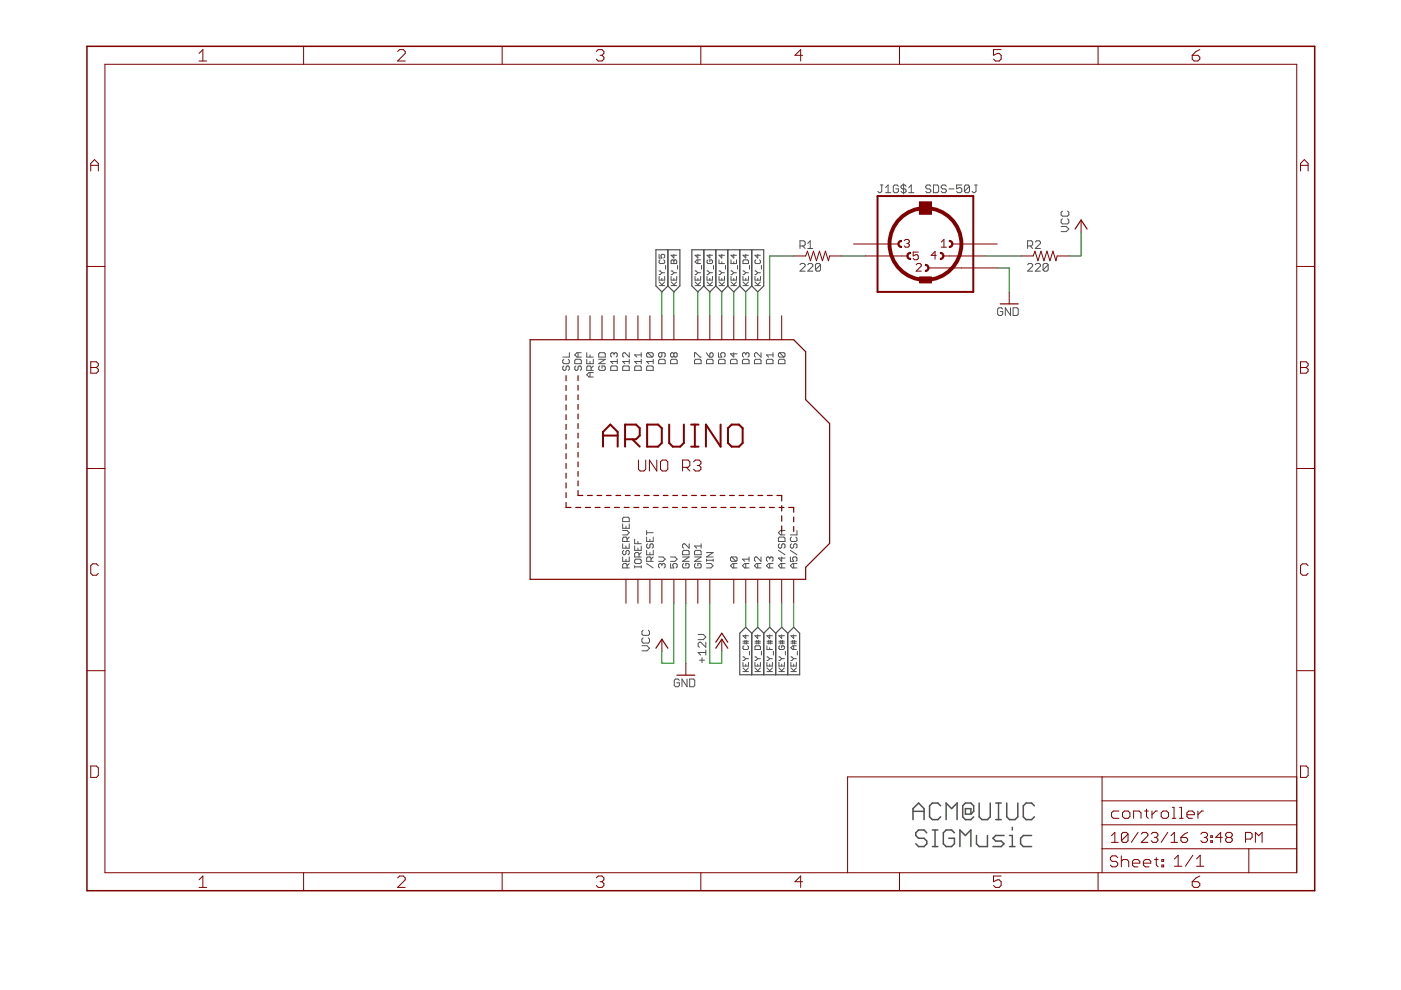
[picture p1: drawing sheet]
<?xml version="1.0" encoding="utf-8"?>
<!DOCTYPE eagle SYSTEM "eagle.dtd">
<eagle version="7.7.0">
<drawing>
<settings>
<setting alwaysvectorfont="yes"/>
<setting verticaltext="up"/>
</settings>
<grid distance="0.1" unitdist="inch" unit="inch" style="lines" multiple="1" display="no" altdistance="0.01" altunitdist="inch" altunit="inch"/>
<schematic xreflabel="%F%N/%S.%C%R" xrefpart="/%S.%C%R">
<libraries>
<library name="adafruit">
<symbols>
<symbol name="ARDUINOR3">
<wire x1="-33.02" y1="25.4" x2="-33.02" y2="-25.4" width="0.254" layer="94"/>
<wire x1="-33.02" y1="-25.4" x2="25.4" y2="-25.4" width="0.254" layer="94"/>
<wire x1="25.4" y1="-25.4" x2="25.4" y2="-22.86" width="0.254" layer="94"/>
<wire x1="25.4" y1="-22.86" x2="30.48" y2="-17.78" width="0.254" layer="94"/>
<wire x1="30.48" y1="-17.78" x2="30.48" y2="7.62" width="0.254" layer="94"/>
<wire x1="30.48" y1="7.62" x2="25.4" y2="12.7" width="0.254" layer="94"/>
<wire x1="25.4" y1="12.7" x2="25.4" y2="22.86" width="0.254" layer="94"/>
<wire x1="25.4" y1="22.86" x2="22.86" y2="25.4" width="0.254" layer="94"/>
<wire x1="22.86" y1="25.4" x2="-33.02" y2="25.4" width="0.254" layer="94"/>
<wire x1="-25.4" y1="17.78" x2="-25.4" y2="-10.16" width="0.254" layer="94" style="shortdash"/>
<wire x1="-25.4" y1="-10.16" x2="22.86" y2="-10.16" width="0.254" layer="94" style="shortdash"/>
<wire x1="22.86" y1="-10.16" x2="22.86" y2="-15.24" width="0.254" layer="94" style="shortdash"/>
<wire x1="-22.86" y1="17.78" x2="-22.86" y2="-7.62" width="0.254" layer="94" style="shortdash"/>
<wire x1="-22.86" y1="-7.62" x2="20.32" y2="-7.62" width="0.254" layer="94" style="shortdash"/>
<wire x1="20.32" y1="-7.62" x2="20.32" y2="-15.24" width="0.254" layer="94" style="shortdash"/>
<text x="-17.78" y="2.54" size="5.08" layer="94">ARDUINO</text>
<text x="-10.16" y="-2.54" size="2.54" layer="94">UNO R3</text>
<pin name="D0" x="20.32" y="30.48" visible="pin" length="middle" rot="R270"/>
<pin name="D1" x="17.78" y="30.48" visible="pin" length="middle" rot="R270"/>
<pin name="D2" x="15.24" y="30.48" visible="pin" length="middle" rot="R270"/>
<pin name="D3" x="12.7" y="30.48" visible="pin" length="middle" rot="R270"/>
<pin name="D4" x="10.16" y="30.48" visible="pin" length="middle" rot="R270"/>
<pin name="D5" x="7.62" y="30.48" visible="pin" length="middle" rot="R270"/>
<pin name="D6" x="5.08" y="30.48" visible="pin" length="middle" rot="R270"/>
<pin name="D7" x="2.54" y="30.48" visible="pin" length="middle" rot="R270"/>
<pin name="D8" x="-2.54" y="30.48" visible="pin" length="middle" rot="R270"/>
<pin name="D9" x="-5.08" y="30.48" visible="pin" length="middle" rot="R270"/>
<pin name="D10" x="-7.62" y="30.48" visible="pin" length="middle" rot="R270"/>
<pin name="D11" x="-10.16" y="30.48" visible="pin" length="middle" rot="R270"/>
<pin name="D12" x="-12.7" y="30.48" visible="pin" length="middle" rot="R270"/>
<pin name="D13" x="-15.24" y="30.48" visible="pin" length="middle" rot="R270"/>
<pin name="GND" x="-17.78" y="30.48" visible="pin" length="middle" direction="pwr" rot="R270"/>
<pin name="AREF" x="-20.32" y="30.48" visible="pin" length="middle" rot="R270"/>
<pin name="A5/SCL" x="22.86" y="-30.48" visible="pin" length="middle" rot="R90"/>
<pin name="A4/SDA" x="20.32" y="-30.48" visible="pin" length="middle" rot="R90"/>
<pin name="A3" x="17.78" y="-30.48" visible="pin" length="middle" rot="R90"/>
<pin name="A2" x="15.24" y="-30.48" visible="pin" length="middle" rot="R90"/>
<pin name="A1" x="12.7" y="-30.48" visible="pin" length="middle" rot="R90"/>
<pin name="A0" x="10.16" y="-30.48" visible="pin" length="middle" rot="R90"/>
<pin name="VIN" x="5.08" y="-30.48" visible="pin" length="middle" direction="pwr" rot="R90"/>
<pin name="GND1" x="2.54" y="-30.48" visible="pin" length="middle" direction="pwr" rot="R90"/>
<pin name="GND2" x="0" y="-30.48" visible="pin" length="middle" direction="pwr" rot="R90"/>
<pin name="5V" x="-2.54" y="-30.48" visible="pin" length="middle" direction="pwr" rot="R90"/>
<pin name="3V" x="-5.08" y="-30.48" visible="pin" length="middle" direction="pwr" rot="R90"/>
<pin name="/RESET" x="-7.62" y="-30.48" visible="pin" length="middle" rot="R90"/>
<pin name="IOREF" x="-10.16" y="-30.48" visible="pin" length="middle" direction="out" rot="R90"/>
<pin name="RESERVED" x="-12.7" y="-30.48" visible="pin" length="middle" direction="nc" rot="R90"/>
<pin name="SCL" x="-25.4" y="30.48" visible="pin" length="middle" rot="R270"/>
<pin name="SDA" x="-22.86" y="30.48" visible="pin" length="middle" rot="R270"/>
</symbol>
<symbol name="MT">
<pin name="MT" x="0" y="0" length="middle" direction="pas"/>
</symbol>
<symbol name="DIN-5">
<wire x1="-3.175" y1="-3.175" x2="-3.175" y2="-1.905" width="0.254" layer="94" curve="-180" cap="flat"/>
<wire x1="5.08" y1="0.635" x2="5.08" y2="-0.635" width="0.254" layer="94" curve="-180" cap="flat"/>
<wire x1="-5.08" y1="-0.635" x2="-5.08" y2="0.635" width="0.254" layer="94" curve="-180" cap="flat"/>
<wire x1="0" y1="-4.445" x2="0" y2="-5.715" width="0.254" layer="94" curve="-180" cap="flat"/>
<wire x1="3.175" y1="-1.905" x2="3.175" y2="-3.175" width="0.254" layer="94" curve="-180" cap="flat"/>
<wire x1="-1.27" y1="6.35" x2="1.27" y2="6.35" width="0.1524" layer="94"/>
<wire x1="-10.16" y1="-10.16" x2="10.16" y2="-10.16" width="0.4064" layer="94"/>
<wire x1="10.16" y1="10.16" x2="10.16" y2="-10.16" width="0.4064" layer="94"/>
<wire x1="10.16" y1="10.16" x2="-10.16" y2="10.16" width="0.4064" layer="94"/>
<wire x1="-10.16" y1="-10.16" x2="-10.16" y2="10.16" width="0.4064" layer="94"/>
<wire x1="-7.62" y1="0" x2="-5.715" y2="0" width="0.1524" layer="94"/>
<wire x1="-5.08" y1="-2.54" x2="-3.81" y2="-2.54" width="0.1524" layer="94"/>
<wire x1="3.81" y1="-2.54" x2="5.08" y2="-2.54" width="0.1524" layer="94"/>
<wire x1="5.715" y1="0" x2="7.62" y2="0" width="0.1524" layer="94"/>
<wire x1="-1.27" y1="6.35" x2="-1.27" y2="8.89" width="0.1524" layer="94"/>
<wire x1="-1.27" y1="8.89" x2="1.27" y2="8.89" width="0.1524" layer="94"/>
<wire x1="1.27" y1="8.89" x2="1.27" y2="6.35" width="0.1524" layer="94"/>
<wire x1="0.635" y1="-5.08" x2="7.62" y2="-5.08" width="0.1524" layer="94"/>
<circle x="0" y="0" radius="7.62" width="0.8128" layer="94"/>
<text x="0" y="10.795" size="1.778" layer="96">&gt;VALUE</text>
<text x="-10.16" y="10.795" size="1.778" layer="95">&gt;NAME</text>
<text x="3.302" y="-0.762" size="1.778" layer="94">1</text>
<text x="-2.032" y="-5.842" size="1.778" layer="94">2</text>
<text x="-4.572" y="-0.762" size="1.778" layer="94">3</text>
<text x="1.143" y="-3.302" size="1.778" layer="94">4</text>
<text x="-2.667" y="-3.429" size="1.778" layer="94">5</text>
<rectangle x1="-1.27" y1="6.35" x2="1.27" y2="8.89" layer="94"/>
<rectangle x1="-1.27" y1="-8.255" x2="1.27" y2="-6.985" layer="94"/>
<pin name="1" x="15.24" y="0" visible="off" direction="pas" swaplevel="2" rot="R180"/>
<pin name="2" x="15.24" y="-5.08" visible="off" direction="pas" swaplevel="2" rot="R180"/>
<pin name="3" x="-15.24" y="0" visible="off" direction="pas" swaplevel="2"/>
<pin name="4" x="12.7" y="-2.54" visible="off" direction="pas" swaplevel="2" rot="R180"/>
<pin name="5" x="-12.7" y="-2.54" visible="off" direction="pas" swaplevel="2"/>
</symbol>
</symbols>
<devicesets>
<deviceset name="ARDUINOR3" prefix="U">
<gates>
<gate name="G$1" symbol="ARDUINOR3" x="2.54" y="0"/>
</gates>
<devices>
<device name="-DIMENSION" package="ARDUINOR3">
<connects>
<connect gate="G$1" pin="/RESET" pad="RESET"/>
<connect gate="G$1" pin="3V" pad="3V"/>
<connect gate="G$1" pin="5V" pad="5V"/>
<connect gate="G$1" pin="A0" pad="A0"/>
<connect gate="G$1" pin="A1" pad="A1"/>
<connect gate="G$1" pin="A2" pad="A2"/>
<connect gate="G$1" pin="A3" pad="A3"/>
<connect gate="G$1" pin="A4/SDA" pad="A4"/>
<connect gate="G$1" pin="A5/SCL" pad="A5"/>
<connect gate="G$1" pin="AREF" pad="AREF"/>
<connect gate="G$1" pin="D0" pad="D0"/>
<connect gate="G$1" pin="D1" pad="D1"/>
<connect gate="G$1" pin="D10" pad="D10"/>
<connect gate="G$1" pin="D11" pad="D11"/>
<connect gate="G$1" pin="D12" pad="D12"/>
<connect gate="G$1" pin="D13" pad="D13"/>
<connect gate="G$1" pin="D2" pad="D2"/>
<connect gate="G$1" pin="D3" pad="D3"/>
<connect gate="G$1" pin="D4" pad="D4"/>
<connect gate="G$1" pin="D5" pad="D5"/>
<connect gate="G$1" pin="D6" pad="D6"/>
<connect gate="G$1" pin="D7" pad="D7"/>
<connect gate="G$1" pin="D8" pad="D8"/>
<connect gate="G$1" pin="D9" pad="D9"/>
<connect gate="G$1" pin="GND" pad="GND"/>
<connect gate="G$1" pin="GND1" pad="GND1"/>
<connect gate="G$1" pin="GND2" pad="GND2"/>
<connect gate="G$1" pin="IOREF" pad="IOREF"/>
<connect gate="G$1" pin="RESERVED" pad="RESERVED"/>
<connect gate="G$1" pin="SCL" pad="SCL"/>
<connect gate="G$1" pin="SDA" pad="SDA"/>
<connect gate="G$1" pin="VIN" pad="VIN"/>
</connects>
<technologies>
<technology name=""/>
</technologies>
</device>
<device name="-BPLACE" package="ARDUINOR3-BPLACE">
<connects>
<connect gate="G$1" pin="/RESET" pad="RESET"/>
<connect gate="G$1" pin="3V" pad="3V"/>
<connect gate="G$1" pin="5V" pad="5V"/>
<connect gate="G$1" pin="A0" pad="A0"/>
<connect gate="G$1" pin="A1" pad="A1"/>
<connect gate="G$1" pin="A2" pad="A2"/>
<connect gate="G$1" pin="A3" pad="A3"/>
<connect gate="G$1" pin="A4/SDA" pad="A4"/>
<connect gate="G$1" pin="A5/SCL" pad="A5"/>
<connect gate="G$1" pin="AREF" pad="AREF"/>
<connect gate="G$1" pin="D0" pad="D0"/>
<connect gate="G$1" pin="D1" pad="D1"/>
<connect gate="G$1" pin="D10" pad="D10"/>
<connect gate="G$1" pin="D11" pad="D11"/>
<connect gate="G$1" pin="D12" pad="D12"/>
<connect gate="G$1" pin="D13" pad="D13"/>
<connect gate="G$1" pin="D2" pad="D2"/>
<connect gate="G$1" pin="D3" pad="D3"/>
<connect gate="G$1" pin="D4" pad="D4"/>
<connect gate="G$1" pin="D5" pad="D5"/>
<connect gate="G$1" pin="D6" pad="D6"/>
<connect gate="G$1" pin="D7" pad="D7"/>
<connect gate="G$1" pin="D8" pad="D8"/>
<connect gate="G$1" pin="D9" pad="D9"/>
<connect gate="G$1" pin="GND" pad="GND"/>
<connect gate="G$1" pin="GND1" pad="GND1"/>
<connect gate="G$1" pin="GND2" pad="GND2"/>
<connect gate="G$1" pin="IOREF" pad="IOREF"/>
<connect gate="G$1" pin="RESERVED" pad="RESERVED"/>
<connect gate="G$1" pin="SCL" pad="SCL"/>
<connect gate="G$1" pin="SDA" pad="SDA"/>
<connect gate="G$1" pin="VIN" pad="VIN"/>
</connects>
<technologies>
<technology name=""/>
</technologies>
</device>
</devices>
</deviceset>
<deviceset name="MIDIJACK" prefix="J" uservalue="yes">
<gates>
<gate name="G$2" symbol="MT" x="-17.78" y="10.16" addlevel="request"/>
<gate name="G$3" symbol="MT" x="-17.78" y="5.08" addlevel="request"/>
<gate name="G$1" symbol="DIN-5" x="0" y="2.54"/>
<gate name="G$4" symbol="MT" x="-17.78" y="-2.54"/>
<gate name="G$5" symbol="MT" x="-17.78" y="-5.08"/>
</gates>
<devices>
<device name="" package="CP-2350">
<connects>
<connect gate="G$1" pin="1" pad="1"/>
<connect gate="G$1" pin="2" pad="2"/>
<connect gate="G$1" pin="3" pad="3"/>
<connect gate="G$1" pin="4" pad="4"/>
<connect gate="G$1" pin="5" pad="5"/>
<connect gate="G$2" pin="MT" pad="PE"/>
<connect gate="G$3" pin="MT" pad="PE@"/>
<connect gate="G$4" pin="MT" pad="PE1"/>
<connect gate="G$5" pin="MT" pad="PE2"/>
</connects>
<technologies>
<technology name=""/>
</technologies>
</device>
</devices>
</deviceset>
</devicesets>
</library>
<library name="frames">
<symbols>
<symbol name="A4L-LOC">
<wire x1="256.54" y1="3.81" x2="256.54" y2="8.89" width="0.1016" layer="94"/>
<wire x1="256.54" y1="8.89" x2="256.54" y2="13.97" width="0.1016" layer="94"/>
<wire x1="256.54" y1="13.97" x2="256.54" y2="19.05" width="0.1016" layer="94"/>
<wire x1="256.54" y1="19.05" x2="256.54" y2="24.13" width="0.1016" layer="94"/>
<wire x1="161.29" y1="3.81" x2="161.29" y2="24.13" width="0.1016" layer="94"/>
<wire x1="161.29" y1="24.13" x2="215.265" y2="24.13" width="0.1016" layer="94"/>
<wire x1="215.265" y1="24.13" x2="256.54" y2="24.13" width="0.1016" layer="94"/>
<wire x1="246.38" y1="3.81" x2="246.38" y2="8.89" width="0.1016" layer="94"/>
<wire x1="246.38" y1="8.89" x2="256.54" y2="8.89" width="0.1016" layer="94"/>
<wire x1="246.38" y1="8.89" x2="215.265" y2="8.89" width="0.1016" layer="94"/>
<wire x1="215.265" y1="8.89" x2="215.265" y2="3.81" width="0.1016" layer="94"/>
<wire x1="215.265" y1="8.89" x2="215.265" y2="13.97" width="0.1016" layer="94"/>
<wire x1="215.265" y1="13.97" x2="256.54" y2="13.97" width="0.1016" layer="94"/>
<wire x1="215.265" y1="13.97" x2="215.265" y2="19.05" width="0.1016" layer="94"/>
<wire x1="215.265" y1="19.05" x2="256.54" y2="19.05" width="0.1016" layer="94"/>
<wire x1="215.265" y1="19.05" x2="215.265" y2="24.13" width="0.1016" layer="94"/>
<text x="217.17" y="15.24" size="2.54" layer="94">&gt;DRAWING_NAME</text>
<text x="217.17" y="10.16" size="2.286" layer="94">&gt;LAST_DATE_TIME</text>
<text x="230.505" y="5.08" size="2.54" layer="94">&gt;SHEET</text>
<text x="216.916" y="4.953" size="2.54" layer="94">Sheet:</text>
<frame x1="0" y1="0" x2="260.35" y2="179.07" columns="6" rows="4" layer="94"/>
</symbol>
</symbols>
<devicesets>
<deviceset name="A4L-LOC" prefix="FRAME" uservalue="yes">
<gates>
<gate name="G$1" symbol="A4L-LOC" x="0" y="0"/>
</gates>
<devices>
<device name="">
<technologies>
<technology name=""/>
</technologies>
</device>
</devices>
</deviceset>
</devicesets>
</library>
<library name="rcl">
<symbols>
<symbol name="R-US">
<wire x1="-2.54" y1="0" x2="-2.159" y2="1.016" width="0.2032" layer="94"/>
<wire x1="-2.159" y1="1.016" x2="-1.524" y2="-1.016" width="0.2032" layer="94"/>
<wire x1="-1.524" y1="-1.016" x2="-0.889" y2="1.016" width="0.2032" layer="94"/>
<wire x1="-0.889" y1="1.016" x2="-0.254" y2="-1.016" width="0.2032" layer="94"/>
<wire x1="-0.254" y1="-1.016" x2="0.381" y2="1.016" width="0.2032" layer="94"/>
<wire x1="0.381" y1="1.016" x2="1.016" y2="-1.016" width="0.2032" layer="94"/>
<wire x1="1.016" y1="-1.016" x2="1.651" y2="1.016" width="0.2032" layer="94"/>
<wire x1="1.651" y1="1.016" x2="2.286" y2="-1.016" width="0.2032" layer="94"/>
<wire x1="2.286" y1="-1.016" x2="2.54" y2="0" width="0.2032" layer="94"/>
<text x="-3.81" y="1.4986" size="1.778" layer="95">&gt;NAME</text>
<text x="-3.81" y="-3.302" size="1.778" layer="96">&gt;VALUE</text>
<pin name="2" x="5.08" y="0" visible="off" length="short" direction="pas" swaplevel="1" rot="R180"/>
<pin name="1" x="-5.08" y="0" visible="off" length="short" direction="pas" swaplevel="1"/>
</symbol>
</symbols>
<devicesets>
<deviceset name="R-US_" prefix="R" uservalue="yes">
<gates>
<gate name="G$1" symbol="R-US" x="0" y="0"/>
</gates>
<devices>
<device name="R0402" package="R0402">
<connects>
<connect gate="G$1" pin="1" pad="1"/>
<connect gate="G$1" pin="2" pad="2"/>
</connects>
<technologies>
<technology name=""/>
</technologies>
</device>
<device name="R0603" package="R0603">
<connects>
<connect gate="G$1" pin="1" pad="1"/>
<connect gate="G$1" pin="2" pad="2"/>
</connects>
<technologies>
<technology name=""/>
</technologies>
</device>
<device name="R0805" package="R0805">
<connects>
<connect gate="G$1" pin="1" pad="1"/>
<connect gate="G$1" pin="2" pad="2"/>
</connects>
<technologies>
<technology name=""/>
</technologies>
</device>
<device name="R0805W" package="R0805W">
<connects>
<connect gate="G$1" pin="1" pad="1"/>
<connect gate="G$1" pin="2" pad="2"/>
</connects>
<technologies>
<technology name=""/>
</technologies>
</device>
<device name="R1206" package="R1206">
<connects>
<connect gate="G$1" pin="1" pad="1"/>
<connect gate="G$1" pin="2" pad="2"/>
</connects>
<technologies>
<technology name=""/>
</technologies>
</device>
<device name="R1206W" package="R1206W">
<connects>
<connect gate="G$1" pin="1" pad="1"/>
<connect gate="G$1" pin="2" pad="2"/>
</connects>
<technologies>
<technology name=""/>
</technologies>
</device>
<device name="R1210" package="R1210">
<connects>
<connect gate="G$1" pin="1" pad="1"/>
<connect gate="G$1" pin="2" pad="2"/>
</connects>
<technologies>
<technology name=""/>
</technologies>
</device>
<device name="R1210W" package="R1210W">
<connects>
<connect gate="G$1" pin="1" pad="1"/>
<connect gate="G$1" pin="2" pad="2"/>
</connects>
<technologies>
<technology name=""/>
</technologies>
</device>
<device name="R2010" package="R2010">
<connects>
<connect gate="G$1" pin="1" pad="1"/>
<connect gate="G$1" pin="2" pad="2"/>
</connects>
<technologies>
<technology name=""/>
</technologies>
</device>
<device name="R2010W" package="R2010W">
<connects>
<connect gate="G$1" pin="1" pad="1"/>
<connect gate="G$1" pin="2" pad="2"/>
</connects>
<technologies>
<technology name=""/>
</technologies>
</device>
<device name="R2012" package="R2012">
<connects>
<connect gate="G$1" pin="1" pad="1"/>
<connect gate="G$1" pin="2" pad="2"/>
</connects>
<technologies>
<technology name=""/>
</technologies>
</device>
<device name="R2012W" package="R2012W">
<connects>
<connect gate="G$1" pin="1" pad="1"/>
<connect gate="G$1" pin="2" pad="2"/>
</connects>
<technologies>
<technology name=""/>
</technologies>
</device>
<device name="R2512" package="R2512">
<connects>
<connect gate="G$1" pin="1" pad="1"/>
<connect gate="G$1" pin="2" pad="2"/>
</connects>
<technologies>
<technology name=""/>
</technologies>
</device>
<device name="R2512W" package="R2512W">
<connects>
<connect gate="G$1" pin="1" pad="1"/>
<connect gate="G$1" pin="2" pad="2"/>
</connects>
<technologies>
<technology name=""/>
</technologies>
</device>
<device name="R3216" package="R3216">
<connects>
<connect gate="G$1" pin="1" pad="1"/>
<connect gate="G$1" pin="2" pad="2"/>
</connects>
<technologies>
<technology name=""/>
</technologies>
</device>
<device name="R3216W" package="R3216W">
<connects>
<connect gate="G$1" pin="1" pad="1"/>
<connect gate="G$1" pin="2" pad="2"/>
</connects>
<technologies>
<technology name=""/>
</technologies>
</device>
<device name="R3225" package="R3225">
<connects>
<connect gate="G$1" pin="1" pad="1"/>
<connect gate="G$1" pin="2" pad="2"/>
</connects>
<technologies>
<technology name=""/>
</technologies>
</device>
<device name="R3225W" package="R3225W">
<connects>
<connect gate="G$1" pin="1" pad="1"/>
<connect gate="G$1" pin="2" pad="2"/>
</connects>
<technologies>
<technology name=""/>
</technologies>
</device>
<device name="R5025" package="R5025">
<connects>
<connect gate="G$1" pin="1" pad="1"/>
<connect gate="G$1" pin="2" pad="2"/>
</connects>
<technologies>
<technology name=""/>
</technologies>
</device>
<device name="R5025W" package="R5025W">
<connects>
<connect gate="G$1" pin="1" pad="1"/>
<connect gate="G$1" pin="2" pad="2"/>
</connects>
<technologies>
<technology name=""/>
</technologies>
</device>
<device name="R6332" package="R6332">
<connects>
<connect gate="G$1" pin="1" pad="1"/>
<connect gate="G$1" pin="2" pad="2"/>
</connects>
<technologies>
<technology name=""/>
</technologies>
</device>
<device name="R6332W" package="R6332W">
<connects>
<connect gate="G$1" pin="1" pad="1"/>
<connect gate="G$1" pin="2" pad="2"/>
</connects>
<technologies>
<technology name=""/>
</technologies>
</device>
<device name="M0805" package="M0805">
<connects>
<connect gate="G$1" pin="1" pad="1"/>
<connect gate="G$1" pin="2" pad="2"/>
</connects>
<technologies>
<technology name=""/>
</technologies>
</device>
<device name="M1206" package="M1206">
<connects>
<connect gate="G$1" pin="1" pad="1"/>
<connect gate="G$1" pin="2" pad="2"/>
</connects>
<technologies>
<technology name=""/>
</technologies>
</device>
<device name="M1406" package="M1406">
<connects>
<connect gate="G$1" pin="1" pad="1"/>
<connect gate="G$1" pin="2" pad="2"/>
</connects>
<technologies>
<technology name=""/>
</technologies>
</device>
<device name="M2012" package="M2012">
<connects>
<connect gate="G$1" pin="1" pad="1"/>
<connect gate="G$1" pin="2" pad="2"/>
</connects>
<technologies>
<technology name=""/>
</technologies>
</device>
<device name="M2309" package="M2309">
<connects>
<connect gate="G$1" pin="1" pad="1"/>
<connect gate="G$1" pin="2" pad="2"/>
</connects>
<technologies>
<technology name=""/>
</technologies>
</device>
<device name="M3216" package="M3216">
<connects>
<connect gate="G$1" pin="1" pad="1"/>
<connect gate="G$1" pin="2" pad="2"/>
</connects>
<technologies>
<technology name=""/>
</technologies>
</device>
<device name="M3516" package="M3516">
<connects>
<connect gate="G$1" pin="1" pad="1"/>
<connect gate="G$1" pin="2" pad="2"/>
</connects>
<technologies>
<technology name=""/>
</technologies>
</device>
<device name="M5923" package="M5923">
<connects>
<connect gate="G$1" pin="1" pad="1"/>
<connect gate="G$1" pin="2" pad="2"/>
</connects>
<technologies>
<technology name=""/>
</technologies>
</device>
<device name="0204/5" package="0204/5">
<connects>
<connect gate="G$1" pin="1" pad="1"/>
<connect gate="G$1" pin="2" pad="2"/>
</connects>
<technologies>
<technology name=""/>
</technologies>
</device>
<device name="0204/7" package="0204/7">
<connects>
<connect gate="G$1" pin="1" pad="1"/>
<connect gate="G$1" pin="2" pad="2"/>
</connects>
<technologies>
<technology name=""/>
</technologies>
</device>
<device name="0207/10" package="0207/10">
<connects>
<connect gate="G$1" pin="1" pad="1"/>
<connect gate="G$1" pin="2" pad="2"/>
</connects>
<technologies>
<technology name=""/>
</technologies>
</device>
<device name="0207/12" package="0207/12">
<connects>
<connect gate="G$1" pin="1" pad="1"/>
<connect gate="G$1" pin="2" pad="2"/>
</connects>
<technologies>
<technology name=""/>
</technologies>
</device>
<device name="0207/15" package="0207/15">
<connects>
<connect gate="G$1" pin="1" pad="1"/>
<connect gate="G$1" pin="2" pad="2"/>
</connects>
<technologies>
<technology name=""/>
</technologies>
</device>
<device name="0207/2V" package="0207/2V">
<connects>
<connect gate="G$1" pin="1" pad="1"/>
<connect gate="G$1" pin="2" pad="2"/>
</connects>
<technologies>
<technology name=""/>
</technologies>
</device>
<device name="0207/5V" package="0207/5V">
<connects>
<connect gate="G$1" pin="1" pad="1"/>
<connect gate="G$1" pin="2" pad="2"/>
</connects>
<technologies>
<technology name=""/>
</technologies>
</device>
<device name="0207/7" package="0207/7">
<connects>
<connect gate="G$1" pin="1" pad="1"/>
<connect gate="G$1" pin="2" pad="2"/>
</connects>
<technologies>
<technology name=""/>
</technologies>
</device>
<device name="0309/10" package="0309/10">
<connects>
<connect gate="G$1" pin="1" pad="1"/>
<connect gate="G$1" pin="2" pad="2"/>
</connects>
<technologies>
<technology name=""/>
</technologies>
</device>
<device name="0309/12" package="0309/12">
<connects>
<connect gate="G$1" pin="1" pad="1"/>
<connect gate="G$1" pin="2" pad="2"/>
</connects>
<technologies>
<technology name=""/>
</technologies>
</device>
<device name="0411/12" package="0411/12">
<connects>
<connect gate="G$1" pin="1" pad="1"/>
<connect gate="G$1" pin="2" pad="2"/>
</connects>
<technologies>
<technology name=""/>
</technologies>
</device>
<device name="0411/15" package="0411/15">
<connects>
<connect gate="G$1" pin="1" pad="1"/>
<connect gate="G$1" pin="2" pad="2"/>
</connects>
<technologies>
<technology name=""/>
</technologies>
</device>
<device name="0411/3V" package="0411V">
<connects>
<connect gate="G$1" pin="1" pad="1"/>
<connect gate="G$1" pin="2" pad="2"/>
</connects>
<technologies>
<technology name=""/>
</technologies>
</device>
<device name="0414/15" package="0414/15">
<connects>
<connect gate="G$1" pin="1" pad="1"/>
<connect gate="G$1" pin="2" pad="2"/>
</connects>
<technologies>
<technology name=""/>
</technologies>
</device>
<device name="0414/5V" package="0414V">
<connects>
<connect gate="G$1" pin="1" pad="1"/>
<connect gate="G$1" pin="2" pad="2"/>
</connects>
<technologies>
<technology name=""/>
</technologies>
</device>
<device name="0617/17" package="0617/17">
<connects>
<connect gate="G$1" pin="1" pad="1"/>
<connect gate="G$1" pin="2" pad="2"/>
</connects>
<technologies>
<technology name=""/>
</technologies>
</device>
<device name="0617/22" package="0617/22">
<connects>
<connect gate="G$1" pin="1" pad="1"/>
<connect gate="G$1" pin="2" pad="2"/>
</connects>
<technologies>
<technology name=""/>
</technologies>
</device>
<device name="0617/5V" package="0617V">
<connects>
<connect gate="G$1" pin="1" pad="1"/>
<connect gate="G$1" pin="2" pad="2"/>
</connects>
<technologies>
<technology name=""/>
</technologies>
</device>
<device name="0922/22" package="0922/22">
<connects>
<connect gate="G$1" pin="1" pad="1"/>
<connect gate="G$1" pin="2" pad="2"/>
</connects>
<technologies>
<technology name=""/>
</technologies>
</device>
<device name="0613/5V" package="P0613V">
<connects>
<connect gate="G$1" pin="1" pad="1"/>
<connect gate="G$1" pin="2" pad="2"/>
</connects>
<technologies>
<technology name=""/>
</technologies>
</device>
<device name="0613/15" package="P0613/15">
<connects>
<connect gate="G$1" pin="1" pad="1"/>
<connect gate="G$1" pin="2" pad="2"/>
</connects>
<technologies>
<technology name=""/>
</technologies>
</device>
<device name="0817/22" package="P0817/22">
<connects>
<connect gate="G$1" pin="1" pad="1"/>
<connect gate="G$1" pin="2" pad="2"/>
</connects>
<technologies>
<technology name=""/>
</technologies>
</device>
<device name="0817/7V" package="P0817V">
<connects>
<connect gate="G$1" pin="1" pad="1"/>
<connect gate="G$1" pin="2" pad="2"/>
</connects>
<technologies>
<technology name=""/>
</technologies>
</device>
<device name="V234/12" package="V234/12">
<connects>
<connect gate="G$1" pin="1" pad="1"/>
<connect gate="G$1" pin="2" pad="2"/>
</connects>
<technologies>
<technology name=""/>
</technologies>
</device>
<device name="V235/17" package="V235/17">
<connects>
<connect gate="G$1" pin="1" pad="1"/>
<connect gate="G$1" pin="2" pad="2"/>
</connects>
<technologies>
<technology name=""/>
</technologies>
</device>
<device name="V526-0" package="V526-0">
<connects>
<connect gate="G$1" pin="1" pad="1"/>
<connect gate="G$1" pin="2" pad="2"/>
</connects>
<technologies>
<technology name=""/>
</technologies>
</device>
<device name="MELF0102AX" package="MINI_MELF-0102AX">
<connects>
<connect gate="G$1" pin="1" pad="1"/>
<connect gate="G$1" pin="2" pad="2"/>
</connects>
<technologies>
<technology name=""/>
</technologies>
</device>
<device name="0922V" package="0922V">
<connects>
<connect gate="G$1" pin="1" pad="1"/>
<connect gate="G$1" pin="2" pad="2"/>
</connects>
<technologies>
<technology name=""/>
</technologies>
</device>
<device name="MELF0102R" package="MINI_MELF-0102R">
<connects>
<connect gate="G$1" pin="1" pad="1"/>
<connect gate="G$1" pin="2" pad="2"/>
</connects>
<technologies>
<technology name=""/>
</technologies>
</device>
<device name="MELF0102W" package="MINI_MELF-0102W">
<connects>
<connect gate="G$1" pin="1" pad="1"/>
<connect gate="G$1" pin="2" pad="2"/>
</connects>
<technologies>
<technology name=""/>
</technologies>
</device>
<device name="MELF0204R" package="MINI_MELF-0204R">
<connects>
<connect gate="G$1" pin="1" pad="1"/>
<connect gate="G$1" pin="2" pad="2"/>
</connects>
<technologies>
<technology name=""/>
</technologies>
</device>
<device name="MELF0204W" package="MINI_MELF-0204W">
<connects>
<connect gate="G$1" pin="1" pad="1"/>
<connect gate="G$1" pin="2" pad="2"/>
</connects>
<technologies>
<technology name=""/>
</technologies>
</device>
<device name="MELF0207R" package="MINI_MELF-0207R">
<connects>
<connect gate="G$1" pin="1" pad="1"/>
<connect gate="G$1" pin="2" pad="2"/>
</connects>
<technologies>
<technology name=""/>
</technologies>
</device>
<device name="MELF0207W" package="MINI_MELF-0207W">
<connects>
<connect gate="G$1" pin="1" pad="1"/>
<connect gate="G$1" pin="2" pad="2"/>
</connects>
<technologies>
<technology name=""/>
</technologies>
</device>
<device name="RDH/15" package="RDH/15">
<connects>
<connect gate="G$1" pin="1" pad="1"/>
<connect gate="G$1" pin="2" pad="2"/>
</connects>
<technologies>
<technology name=""/>
</technologies>
</device>
<device name="0204/2V" package="0204V">
<connects>
<connect gate="G$1" pin="1" pad="1"/>
<connect gate="G$1" pin="2" pad="2"/>
</connects>
<technologies>
<technology name=""/>
</technologies>
</device>
<device name="0309/V" package="0309V">
<connects>
<connect gate="G$1" pin="1" pad="1"/>
<connect gate="G$1" pin="2" pad="2"/>
</connects>
<technologies>
<technology name=""/>
</technologies>
</device>
<device name="R0201" package="R0201">
<connects>
<connect gate="G$1" pin="1" pad="1"/>
<connect gate="G$1" pin="2" pad="2"/>
</connects>
<technologies>
<technology name=""/>
</technologies>
</device>
<device name="VMTA55" package="VMTA55">
<connects>
<connect gate="G$1" pin="1" pad="1"/>
<connect gate="G$1" pin="2" pad="2"/>
</connects>
<technologies>
<technology name=""/>
</technologies>
</device>
<device name="VMTB60" package="VMTB60">
<connects>
<connect gate="G$1" pin="1" pad="1"/>
<connect gate="G$1" pin="2" pad="2"/>
</connects>
<technologies>
<technology name=""/>
</technologies>
</device>
<device name="VTA52" package="VTA52">
<connects>
<connect gate="G$1" pin="1" pad="1"/>
<connect gate="G$1" pin="2" pad="2"/>
</connects>
<technologies>
<technology name=""/>
</technologies>
</device>
<device name="VTA53" package="VTA53">
<connects>
<connect gate="G$1" pin="1" pad="1"/>
<connect gate="G$1" pin="2" pad="2"/>
</connects>
<technologies>
<technology name=""/>
</technologies>
</device>
<device name="VTA54" package="VTA54">
<connects>
<connect gate="G$1" pin="1" pad="1"/>
<connect gate="G$1" pin="2" pad="2"/>
</connects>
<technologies>
<technology name=""/>
</technologies>
</device>
<device name="VTA55" package="VTA55">
<connects>
<connect gate="G$1" pin="1" pad="1"/>
<connect gate="G$1" pin="2" pad="2"/>
</connects>
<technologies>
<technology name=""/>
</technologies>
</device>
<device name="VTA56" package="VTA56">
<connects>
<connect gate="G$1" pin="1" pad="1"/>
<connect gate="G$1" pin="2" pad="2"/>
</connects>
<technologies>
<technology name=""/>
</technologies>
</device>
<device name="R4527" package="R4527">
<connects>
<connect gate="G$1" pin="1" pad="1"/>
<connect gate="G$1" pin="2" pad="2"/>
</connects>
<technologies>
<technology name=""/>
</technologies>
</device>
<device name="WSC0001" package="WSC0001">
<connects>
<connect gate="G$1" pin="1" pad="1"/>
<connect gate="G$1" pin="2" pad="2"/>
</connects>
<technologies>
<technology name=""/>
</technologies>
</device>
<device name="WSC0002" package="WSC0002">
<connects>
<connect gate="G$1" pin="1" pad="1"/>
<connect gate="G$1" pin="2" pad="2"/>
</connects>
<technologies>
<technology name=""/>
</technologies>
</device>
<device name="WSC01/2" package="WSC01/2">
<connects>
<connect gate="G$1" pin="1" pad="1"/>
<connect gate="G$1" pin="2" pad="2"/>
</connects>
<technologies>
<technology name=""/>
</technologies>
</device>
<device name="WSC2515" package="WSC2515">
<connects>
<connect gate="G$1" pin="1" pad="1"/>
<connect gate="G$1" pin="2" pad="2"/>
</connects>
<technologies>
<technology name=""/>
</technologies>
</device>
<device name="WSC4527" package="WSC4527">
<connects>
<connect gate="G$1" pin="1" pad="1"/>
<connect gate="G$1" pin="2" pad="2"/>
</connects>
<technologies>
<technology name=""/>
</technologies>
</device>
<device name="WSC6927" package="WSC6927">
<connects>
<connect gate="G$1" pin="1" pad="1"/>
<connect gate="G$1" pin="2" pad="2"/>
</connects>
<technologies>
<technology name=""/>
</technologies>
</device>
<device name="R1218" package="R1218">
<connects>
<connect gate="G$1" pin="1" pad="1"/>
<connect gate="G$1" pin="2" pad="2"/>
</connects>
<technologies>
<technology name=""/>
</technologies>
</device>
<device name="1812X7R" package="1812X7R">
<connects>
<connect gate="G$1" pin="1" pad="1"/>
<connect gate="G$1" pin="2" pad="2"/>
</connects>
<technologies>
<technology name=""/>
</technologies>
</device>
<device name="01005" package="R01005">
<connects>
<connect gate="G$1" pin="1" pad="1"/>
<connect gate="G$1" pin="2" pad="2"/>
</connects>
<technologies>
<technology name=""/>
</technologies>
</device>
</devices>
</deviceset>
</devicesets>
</library>
<library name="supply1">
<symbols>
<symbol name="GND">
<wire x1="-1.905" y1="0" x2="1.905" y2="0" width="0.254" layer="94"/>
<text x="-2.54" y="-2.54" size="1.778" layer="96">&gt;VALUE</text>
<pin name="GND" x="0" y="2.54" visible="off" length="short" direction="sup" rot="R270"/>
</symbol>
<symbol name="VCC">
<wire x1="1.27" y1="-1.905" x2="0" y2="0" width="0.254" layer="94"/>
<wire x1="0" y1="0" x2="-1.27" y2="-1.905" width="0.254" layer="94"/>
<text x="-2.54" y="-2.54" size="1.778" layer="96" rot="R90">&gt;VALUE</text>
<pin name="VCC" x="0" y="-2.54" visible="off" length="short" direction="sup" rot="R90"/>
</symbol>
<symbol name="+12V">
<wire x1="1.27" y1="-1.905" x2="0" y2="0" width="0.254" layer="94"/>
<wire x1="0" y1="0" x2="-1.27" y2="-1.905" width="0.254" layer="94"/>
<wire x1="1.27" y1="-0.635" x2="0" y2="1.27" width="0.254" layer="94"/>
<wire x1="0" y1="1.27" x2="-1.27" y2="-0.635" width="0.254" layer="94"/>
<text x="-2.54" y="-5.08" size="1.778" layer="96" rot="R90">&gt;VALUE</text>
<pin name="+12V" x="0" y="-2.54" visible="off" length="short" direction="sup" rot="R90"/>
</symbol>
</symbols>
<devicesets>
<deviceset name="GND" prefix="GND">
<gates>
<gate name="1" symbol="GND" x="0" y="0"/>
</gates>
<devices>
<device name="">
<technologies>
<technology name=""/>
</technologies>
</device>
</devices>
</deviceset>
<deviceset name="VCC" prefix="P+">
<gates>
<gate name="VCC" symbol="VCC" x="0" y="0"/>
</gates>
<devices>
<device name="">
<technologies>
<technology name=""/>
</technologies>
</device>
</devices>
</deviceset>
<deviceset name="+12V" prefix="P+">
<gates>
<gate name="1" symbol="+12V" x="0" y="0"/>
</gates>
<devices>
<device name="">
<technologies>
<technology name=""/>
</technologies>
</device>
</devices>
</deviceset>
</devicesets>
</library>
</libraries>
<attributes>
</attributes>
<variantdefs>
</variantdefs>
<classes>
<class number="0" name="default" width="0" drill="0">
</class>
</classes>
<parts>
<part name="U1" library="adafruit" deviceset="ARDUINOR3" device="-BPLACE"/>
<part name="FRAME1" library="frames" deviceset="A4L-LOC" device=""/>
<part name="R1" library="rcl" deviceset="R-US_" device="0207/10" value="220"/>
<part name="R2" library="rcl" deviceset="R-US_" device="0207/10" value="220"/>
<part name="J1" library="adafruit" deviceset="MIDIJACK" device="" value="SDS-50J"/>
<part name="GND1" library="supply1" deviceset="GND" device=""/>
<part name="GND2" library="supply1" deviceset="GND" device=""/>
<part name="P+1" library="supply1" deviceset="VCC" device=""/>
<part name="P+2" library="supply1" deviceset="+12V" device=""/>
<part name="P+3" library="supply1" deviceset="VCC" device=""/>
</parts>
<sheets>
<sheet>
<plain>
<text x="188.468" y="13.97" size="3.81" layer="97" align="center">ACM@UIUC
SIGMusic</text>
</plain>
<instances>
<instance part="U1" gate="G$1" x="127" y="91.44"/>
<instance part="FRAME1" gate="G$1" x="0" y="0"/>
<instance part="R1" gate="G$1" x="154.94" y="134.62"/>
<instance part="R2" gate="G$1" x="203.2" y="134.62"/>
<instance part="J1" gate="G$1" x="177.8" y="137.16"/>
<instance part="GND1" gate="1" x="195.58" y="124.46"/>
<instance part="GND2" gate="1" x="127" y="45.72"/>
<instance part="P+1" gate="VCC" x="210.82" y="142.24"/>
<instance part="P+2" gate="1" x="134.62" y="53.34" smashed="yes">
<attribute name="VALUE" x="131.318" y="48.26" size="1.778" layer="96" rot="R90"/>
</instance>
<instance part="P+3" gate="VCC" x="121.92" y="53.34"/>
</instances>
<busses>
</busses>
<nets>
<net name="N$1" class="0">
<segment>
<pinref part="R1" gate="G$1" pin="1"/>
<pinref part="U1" gate="G$1" pin="D1"/>
<wire x1="149.86" y1="134.62" x2="144.78" y2="134.62" width="0.1524" layer="91"/>
<wire x1="144.78" y1="134.62" x2="144.78" y2="121.92" width="0.1524" layer="91"/>
</segment>
</net>
<net name="N$2" class="0">
<segment>
<pinref part="R1" gate="G$1" pin="2"/>
<pinref part="J1" gate="G$1" pin="5"/>
<wire x1="160.02" y1="134.62" x2="165.1" y2="134.62" width="0.1524" layer="91"/>
</segment>
</net>
<net name="GND" class="0">
<segment>
<wire x1="195.58" y1="132.08" x2="195.58" y2="127" width="0.1524" layer="91"/>
<pinref part="GND1" gate="1" pin="GND"/>
<pinref part="J1" gate="G$1" pin="2"/>
<wire x1="193.04" y1="132.08" x2="195.58" y2="132.08" width="0.1524" layer="91"/>
</segment>
<segment>
<pinref part="GND2" gate="1" pin="GND"/>
<pinref part="U1" gate="G$1" pin="GND2"/>
<wire x1="127" y1="48.26" x2="127" y2="60.96" width="0.1524" layer="91"/>
</segment>
</net>
<net name="N$4" class="0">
<segment>
<pinref part="J1" gate="G$1" pin="4"/>
<pinref part="R2" gate="G$1" pin="1"/>
<wire x1="190.5" y1="134.62" x2="198.12" y2="134.62" width="0.1524" layer="91"/>
</segment>
</net>
<net name="VCC" class="0">
<segment>
<pinref part="R2" gate="G$1" pin="2"/>
<wire x1="208.28" y1="134.62" x2="210.82" y2="134.62" width="0.1524" layer="91"/>
<wire x1="210.82" y1="134.62" x2="210.82" y2="139.7" width="0.1524" layer="91"/>
<pinref part="P+1" gate="VCC" pin="VCC"/>
</segment>
<segment>
<pinref part="P+3" gate="VCC" pin="VCC"/>
<wire x1="121.92" y1="50.8" x2="121.92" y2="48.26" width="0.1524" layer="91"/>
<pinref part="U1" gate="G$1" pin="5V"/>
<wire x1="121.92" y1="48.26" x2="124.46" y2="48.26" width="0.1524" layer="91"/>
<wire x1="124.46" y1="48.26" x2="124.46" y2="60.96" width="0.1524" layer="91"/>
</segment>
</net>
<net name="+12V" class="0">
<segment>
<pinref part="U1" gate="G$1" pin="VIN"/>
<wire x1="132.08" y1="60.96" x2="132.08" y2="48.26" width="0.1524" layer="91"/>
<pinref part="P+2" gate="1" pin="+12V"/>
<wire x1="132.08" y1="48.26" x2="134.62" y2="48.26" width="0.1524" layer="91"/>
<wire x1="134.62" y1="48.26" x2="134.62" y2="50.8" width="0.1524" layer="91"/>
</segment>
</net>
<net name="KEY_D4" class="0">
<segment>
<pinref part="U1" gate="G$1" pin="D3"/>
<wire x1="139.7" y1="121.92" x2="139.7" y2="127" width="0.1524" layer="91"/>
<label x="139.7" y="127" size="1.27" layer="95" rot="R90" xref="yes"/>
</segment>
</net>
<net name="KEY_E4" class="0">
<segment>
<pinref part="U1" gate="G$1" pin="D4"/>
<wire x1="137.16" y1="121.92" x2="137.16" y2="127" width="0.1524" layer="91"/>
<label x="137.16" y="127" size="1.27" layer="95" rot="R90" xref="yes"/>
</segment>
</net>
<net name="KEY_F4" class="0">
<segment>
<pinref part="U1" gate="G$1" pin="D5"/>
<wire x1="134.62" y1="121.92" x2="134.62" y2="127" width="0.1524" layer="91"/>
<label x="134.62" y="127" size="1.27" layer="95" rot="R90" xref="yes"/>
</segment>
</net>
<net name="KEY_G4" class="0">
<segment>
<pinref part="U1" gate="G$1" pin="D6"/>
<wire x1="132.08" y1="121.92" x2="132.08" y2="127" width="0.1524" layer="91"/>
<label x="132.08" y="127" size="1.27" layer="95" rot="R90" xref="yes"/>
</segment>
</net>
<net name="KEY_A4" class="0">
<segment>
<pinref part="U1" gate="G$1" pin="D7"/>
<wire x1="129.54" y1="121.92" x2="129.54" y2="127" width="0.1524" layer="91"/>
<label x="129.54" y="127" size="1.27" layer="95" rot="R90" xref="yes"/>
</segment>
</net>
<net name="KEY_B4" class="0">
<segment>
<pinref part="U1" gate="G$1" pin="D8"/>
<wire x1="124.46" y1="121.92" x2="124.46" y2="127" width="0.1524" layer="91"/>
<label x="124.46" y="127" size="1.27" layer="95" rot="R90" xref="yes"/>
</segment>
</net>
<net name="KEY_C4" class="0">
<segment>
<pinref part="U1" gate="G$1" pin="D2"/>
<wire x1="142.24" y1="121.92" x2="142.24" y2="127" width="0.1524" layer="91"/>
<label x="142.24" y="127" size="1.27" layer="95" rot="R90" xref="yes"/>
</segment>
</net>
<net name="KEY_C5" class="0">
<segment>
<pinref part="U1" gate="G$1" pin="D9"/>
<wire x1="121.92" y1="121.92" x2="121.92" y2="127" width="0.1524" layer="91"/>
<label x="121.92" y="127" size="1.27" layer="95" rot="R90" xref="yes"/>
</segment>
</net>
<net name="KEY_D#4" class="0">
<segment>
<pinref part="U1" gate="G$1" pin="A2"/>
<wire x1="142.24" y1="60.96" x2="142.24" y2="55.88" width="0.1524" layer="91"/>
<label x="142.24" y="55.88" size="1.27" layer="95" rot="R270" xref="yes"/>
</segment>
</net>
<net name="KEY_F#4" class="0">
<segment>
<pinref part="U1" gate="G$1" pin="A3"/>
<wire x1="144.78" y1="60.96" x2="144.78" y2="55.88" width="0.1524" layer="91"/>
<label x="144.78" y="55.88" size="1.27" layer="95" rot="R270" xref="yes"/>
</segment>
</net>
<net name="KEY_G#4" class="0">
<segment>
<pinref part="U1" gate="G$1" pin="A4/SDA"/>
<wire x1="147.32" y1="60.96" x2="147.32" y2="55.88" width="0.1524" layer="91"/>
<label x="147.32" y="55.88" size="1.27" layer="95" rot="R270" xref="yes"/>
</segment>
</net>
<net name="KEY_A#4" class="0">
<segment>
<pinref part="U1" gate="G$1" pin="A5/SCL"/>
<wire x1="149.86" y1="60.96" x2="149.86" y2="55.88" width="0.1524" layer="91"/>
<label x="149.86" y="55.88" size="1.27" layer="95" rot="R270" xref="yes"/>
</segment>
</net>
<net name="KEY_C#4" class="0">
<segment>
<wire x1="139.7" y1="55.88" x2="139.7" y2="60.96" width="0.1524" layer="91"/>
<label x="139.7" y="55.88" size="1.27" layer="95" rot="R270" xref="yes"/>
</segment>
</net>
</nets>
</sheet>
</sheets>
</schematic>
</drawing>
<compatibility>
<note version="6.3" minversion="6.2.2" severity="warning">
Since Version 6.2.2 text objects can contain more than one line,
which will not be processed correctly with this version.
</note>
</compatibility>
</eagle>
